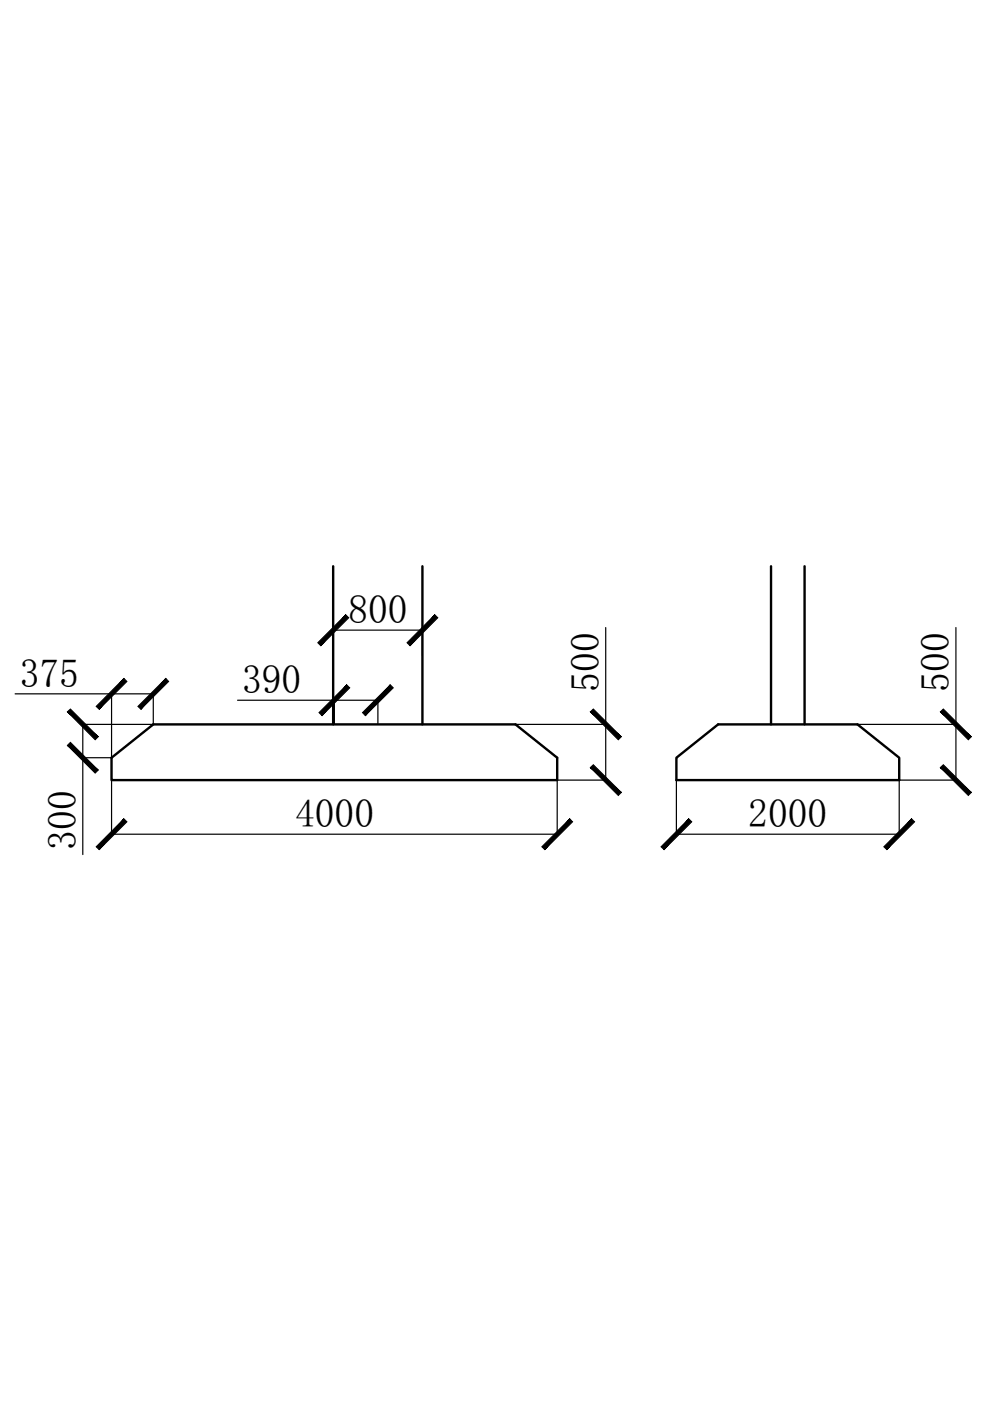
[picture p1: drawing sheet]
<svg xmlns="http://www.w3.org/2000/svg" width="210mm" height="297mm" viewBox="0 0 210 297" stroke-linecap="round" stroke-linejoin="round" font-family="sans-serif">
<!-- layer: 0 -->
<path d="M70.6 120.1v33.5M89.6 120.1v33.5M163.5 120.1v33.5M170.6 120.1v33.5M23.7 160.7l8.8-7.1h76.8l8.8 7.1v4.7h-94.4zM143.4 160.7l8.9-7.1h29.5l8.9 7.1v4.7h-47.3z" fill="none" stroke="#000" stroke-width=".51"/>
<g fill="none" stroke="#000" stroke-width=".25">
<path d="M70.6 138.9v-5.3h19v5.3M128.4 133.1v32.3M202.7 133.1v20.5M3.2 147.1h20.5M17.5 153.6h15M17.6 153.6v27.6M32.5 153.5v-6.4h-8.8v13.6h-6.2M50.4 148.5h29.7M70.9 148.4v5.1M80.1 148.4v5.1M109.3 153.6h19.2M181.8 153.6h20.9v11.8h-12"/>
<path d="M23.7 165.4v11.5M23.7 176.9h94.4M128.5 165.4h-10.4v11.5M143.4 176.9h47.3M143.4 165.4v11.5M190.7 163v13.9"/>
</g>
<g fill="#000" stroke="#000" stroke-width=".21">
<path d="M73.3 130.3l-5.3 6.6 5.9-5.9zM73.3 130.3l-5.3 6.6-.6-.6z"/>
<path d="M92.2 130.3l-5.9 6 .6 .6zM92.2 130.3l.6 .7-5.9 5.9z"/>
<path d="M14.9 157.4l-.6 .6 6.5 5.3zM14.3 158l6.5 5.3-.6 .6z"/>
<path d="M14.3 150.9l5.9 5.9 .6-.6zM14.3 150.9l.6-.6 5.9 5.9z"/>
<path d="M26.3 143.8l-5.3 6.6 5.9-5.9zM26.3 143.8l-5.3 6.6-.6-.6z"/>
<path d="M29.2 149.8l.7 .6 5.3-6.6zM35.2 143.8l.6 .7-5.9 5.9z"/>
<path d="M73.5 145.2l-5.2 6.5 5.9-5.9zM73.5 145.2l-5.2 6.5-.7-.6z"/>
<path d="M76.9 151.1l.6 .6 5.2-6.5zM82.7 145.2l.7 .6-5.9 5.9z"/>
<path d="M125.2 150.9l5.9 5.9 .6-.6zM125.2 150.9l.6-.6 5.9 5.9z"/>
<path d="M199.4 150.9l5.9 5.9 .6-.6zM199.4 150.9l.6-.6 5.9 5.9z"/>
<path d="M26.3 173.6l-5.3 6.5 5.9-5.9zM26.3 173.6l-5.3 6.5-.6-.6z"/>
<path d="M114.9 179.5l.6 .6 5.3-6.5zM120.8 173.6l.6 .6-5.9 5.9z"/>
<path d="M125.2 162.7l6.5 5.3-5.9-5.9zM125.2 162.7l6.5 5.3-.6 .7z"/>
<path d="M146 173.6l-5.2 6.5 5.9-5.9zM146 173.6l-5.2 6.5-.6-.6z"/>
<path d="M193.3 173.6l-5.9 5.9 .6 .6zM193.3 173.6l.6 .6-5.9 5.9z"/>
<path d="M199.4 162.7l6.5 5.3-5.9-5.9zM199.4 162.7l6.5 5.3-.6 .7z"/>
</g>
<g font-size="8.4">
<text x="73.9" y="132.2">800</text>
<text x="4.2" y="145.6">375</text>
<text x="51.3" y="147">390</text>
<text x="127" y="146.7" transform="rotate(-90 127 146.7)">500</text>
<text x="201.2" y="146.7" transform="rotate(-90 201.2 146.7)">500</text>
<text x="62.6" y="175.4">4000</text>
<text x="158.7" y="175.4">2000</text>
<text x="16.1" y="180.2" transform="rotate(-90 16.1 180.2)">300</text>
</g>
</svg>
